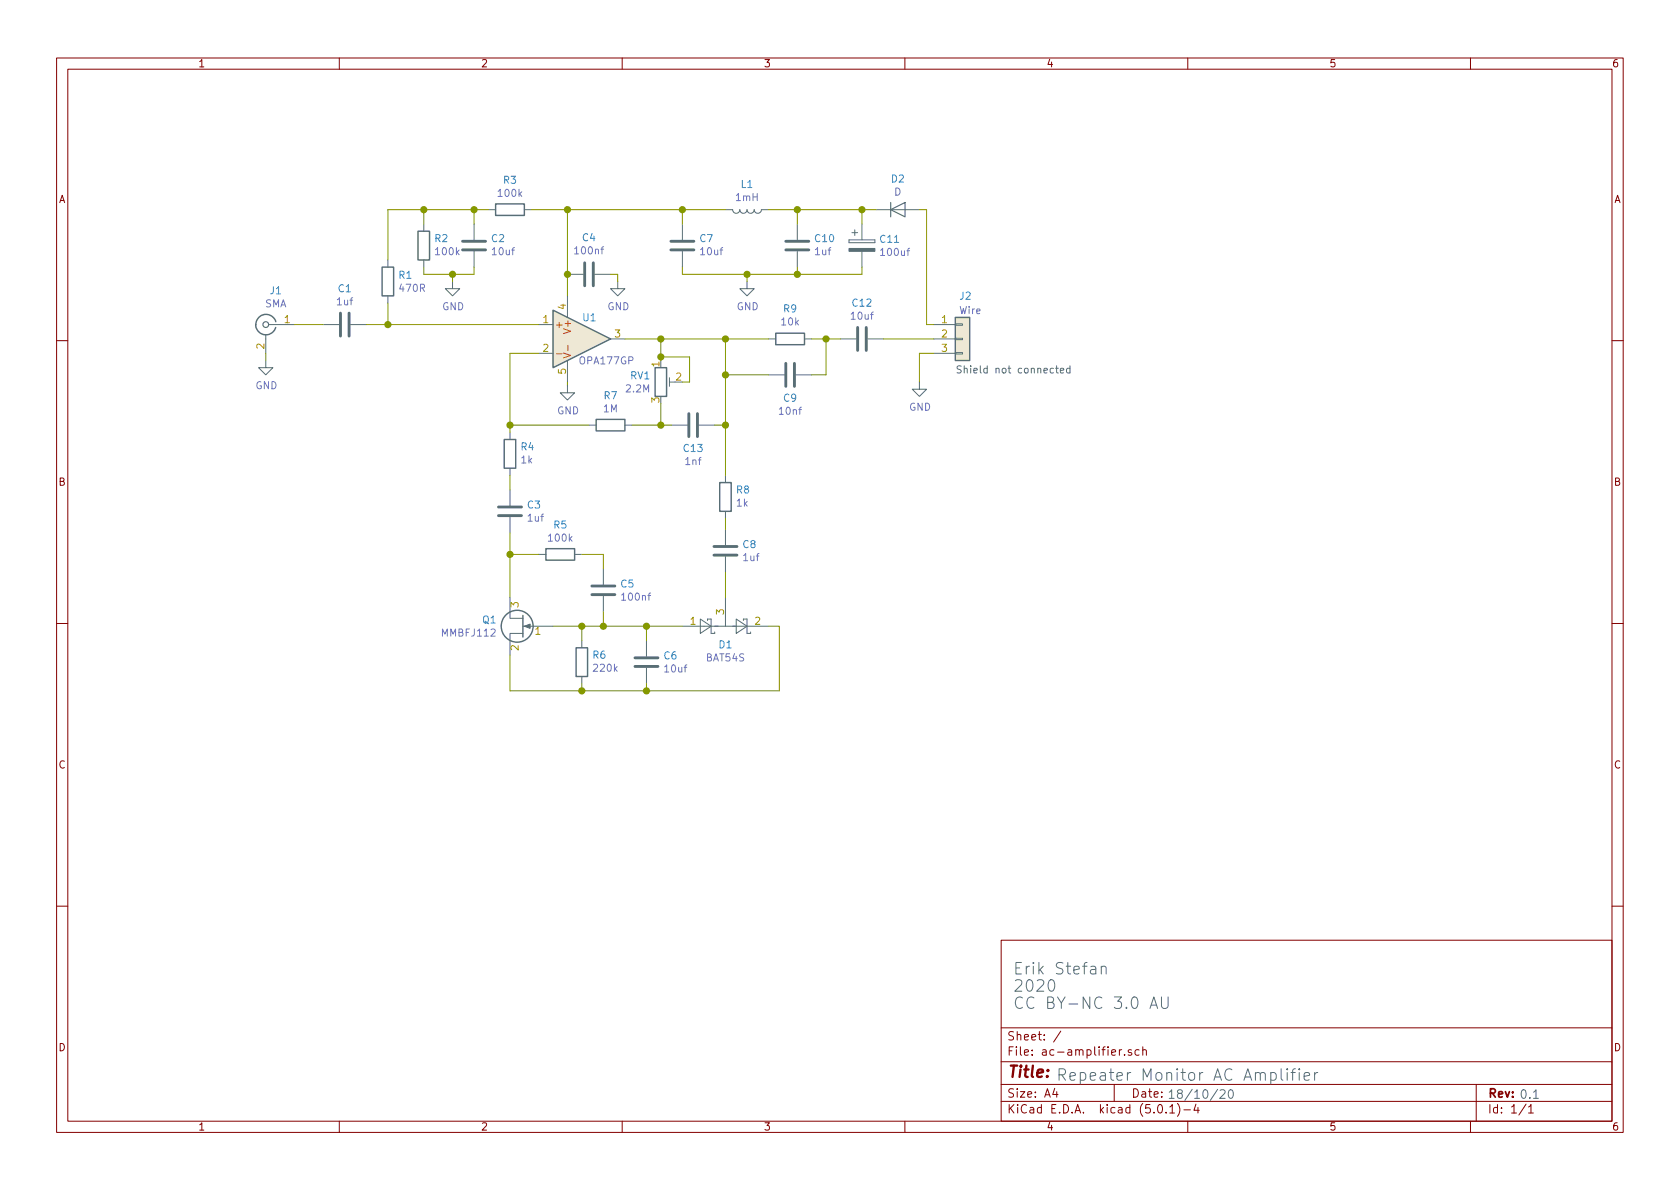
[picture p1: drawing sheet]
EESchema Schematic File Version 4
LIBS:ac-amplifier-cache
EELAYER 26 0
EELAYER END
$Descr A4 11693 8268
encoding utf-8
Sheet 1 1
Title ""
Date ""
Rev ""
Comp ""
Comment1 ""
Comment2 ""
Comment3 ""
Comment4 ""
$EndDescr
$Comp
L Device:R R1
U 1 1
P 2700 1950
F 0 "R1" H 2770 1996 50  0000 L CNN
F 1 "470R" H 2770 1905 50  0000 L CNN
F 2 "" V 2630 1950 50  0001 C CNN
F 3 "~" H 2700 1950 50  0001 C CNN
	1    2700 1950
	1    0    0    -1  
$EndComp
$Comp
L Device:C C3
U 1 1
P 3550 3550
F 0 "C3" H 3665 3596 50  0000 L CNN
F 1 "1uf" H 3665 3505 50  0000 L CNN
F 2 "" H 3588 3400 50  0001 C CNN
F 3 "~" H 3550 3550 50  0001 C CNN
	1    3550 3550
	1    0    0    -1  
$EndComp
$Comp
L Device:CP C11
U 1 1
P 6000 1700
F 0 "C11" H 6118 1746 50  0000 L CNN
F 1 "100uf" H 6118 1655 50  0000 L CNN
F 2 "" H 6038 1550 50  0001 C CNN
F 3 "~" H 6000 1700 50  0001 C CNN
	1    6000 1700
	1    0    0    -1  
$EndComp
$Comp
L Diode:BAT54S D1
U 1 1
P 5050 4350
F 0 "D1" H 5050 4482 50  0000 C CNN
F 1 "BAT54S" H 5050 4573 50  0000 C CNN
F 2 "Package_TO_SOT_SMD:SOT-23" H 5125 4475 50  0001 L CNN
F 3 "https://www.diodes.com/assets/Datasheets/ds11005.pdf" H 4930 4350 50  0001 C CNN
	1    5050 4350
	1    0    0    1   
$EndComp
$Comp
L pspice:OPAMP U1
U 1 1
P 4050 2350
F 0 "U1" H 4050 2500 50  0000 L CNN
F 1 "OPA177GP" H 4025 2200 50  0000 L CNN
F 2 "" H 4050 2350 50  0001 C CNN
F 3 "~" H 4050 2350 50  0001 C CNN
	1    4050 2350
	1    0    0    -1  
$EndComp
$Comp
L Device:R R7
U 1 1
P 4250 2950
F 0 "R7" V 4043 2950 50  0000 C CNN
F 1 "1M" V 4134 2950 50  0000 C CNN
F 2 "" V 4180 2950 50  0001 C CNN
F 3 "~" H 4250 2950 50  0001 C CNN
	1    4250 2950
	0    1    1    0   
$EndComp
$Comp
L Device:R R4
U 1 1
P 3550 3150
F 0 "R4" H 3480 3104 50  0000 R CNN
F 1 "1k" H 3480 3195 50  0000 R CNN
F 2 "" V 3480 3150 50  0001 C CNN
F 3 "~" H 3550 3150 50  0001 C CNN
	1    3550 3150
	-1   0    0    1   
$EndComp
$Comp
L Device:R R5
U 1 1
P 3900 3850
F 0 "R5" V 3693 3850 50  0000 C CNN
F 1 "100k" V 3784 3850 50  0000 C CNN
F 2 "" V 3830 3850 50  0001 C CNN
F 3 "~" H 3900 3850 50  0001 C CNN
	1    3900 3850
	0    1    1    0   
$EndComp
$Comp
L Device:C C5
U 1 1
P 4200 4100
F 0 "C5" H 4315 4146 50  0000 L CNN
F 1 "100nf" H 4315 4055 50  0000 L CNN
F 2 "" H 4238 3950 50  0001 C CNN
F 3 "~" H 4200 4100 50  0001 C CNN
	1    4200 4100
	1    0    0    -1  
$EndComp
$Comp
L Device:R R6
U 1 1
P 4050 4600
F 0 "R6" H 3980 4554 50  0000 R CNN
F 1 "220k" H 3980 4645 50  0000 R CNN
F 2 "" V 3980 4600 50  0001 C CNN
F 3 "~" H 4050 4600 50  0001 C CNN
	1    4050 4600
	-1   0    0    1   
$EndComp
$Comp
L Device:C C6
U 1 1
P 4500 4600
F 0 "C6" H 4615 4646 50  0000 L CNN
F 1 "10uf" H 4615 4555 50  0000 L CNN
F 2 "" H 4538 4450 50  0001 C CNN
F 3 "~" H 4500 4600 50  0001 C CNN
	1    4500 4600
	1    0    0    -1  
$EndComp
$Comp
L Device:R R8
U 1 1
P 5050 3450
F 0 "R8" H 4980 3404 50  0000 R CNN
F 1 "1k" H 4980 3495 50  0000 R CNN
F 2 "" V 4980 3450 50  0001 C CNN
F 3 "~" H 5050 3450 50  0001 C CNN
	1    5050 3450
	-1   0    0    1   
$EndComp
$Comp
L Device:R R9
U 1 1
P 5500 2350
F 0 "R9" V 5707 2350 50  0000 C CNN
F 1 "10k" V 5616 2350 50  0000 C CNN
F 2 "" V 5430 2350 50  0001 C CNN
F 3 "~" H 5500 2350 50  0001 C CNN
	1    5500 2350
	0    -1   -1   0   
$EndComp
$Comp
L Device:C C9
U 1 1
P 5500 2600
F 0 "C9" V 5660 2600 50  0000 C CNN
F 1 "10nf" V 5751 2600 50  0000 C CNN
F 2 "" H 5538 2450 50  0001 C CNN
F 3 "~" H 5500 2600 50  0001 C CNN
	1    5500 2600
	0    1    1    0   
$EndComp
$Comp
L Device:C C12
U 1 1
P 6000 2350
F 0 "C12" V 5748 2350 50  0000 C CNN
F 1 "10uf" V 5839 2350 50  0000 C CNN
F 2 "" H 6038 2200 50  0001 C CNN
F 3 "~" H 6000 2350 50  0001 C CNN
	1    6000 2350
	0    1    1    0   
$EndComp
$Comp
L Connector_Generic:Conn_01x03 J2
U 1 1
P 6700 2350
F 0 "J2" H 6675 2650 50  0000 L CNN
F 1 "Wire" H 6675 2550 50  0000 L CNN
F 2 "" H 6700 2350 50  0001 C CNN
F 3 "~" H 6700 2350 50  0001 C CNN
	1    6700 2350
	1    0    0    -1  
$EndComp
$Comp
L Device:C C1
U 1 1
P 2400 2250
F 0 "C1" V 2148 2250 50  0000 C CNN
F 1 "1uf" V 2239 2250 50  0000 C CNN
F 2 "" H 2438 2100 50  0001 C CNN
F 3 "~" H 2400 2250 50  0001 C CNN
	1    2400 2250
	0    1    1    0   
$EndComp
$Comp
L Device:R R3
U 1 1
P 3550 1450
F 0 "R3" V 3343 1450 50  0000 C CNN
F 1 "100k" V 3434 1450 50  0000 C CNN
F 2 "" V 3480 1450 50  0001 C CNN
F 3 "~" H 3550 1450 50  0001 C CNN
	1    3550 1450
	0    1    1    0   
$EndComp
$Comp
L Device:R R2
U 1 1
P 2950 1700
F 0 "R2" H 2880 1654 50  0000 R CNN
F 1 "100k" H 2880 1745 50  0000 R CNN
F 2 "" V 2880 1700 50  0001 C CNN
F 3 "~" H 2950 1700 50  0001 C CNN
	1    2950 1700
	-1   0    0    1   
$EndComp
$Comp
L Device:C C2
U 1 1
P 3300 1700
F 0 "C2" H 3185 1654 50  0000 R CNN
F 1 "10uf" H 3185 1745 50  0000 R CNN
F 2 "" H 3338 1550 50  0001 C CNN
F 3 "~" H 3300 1700 50  0001 C CNN
	1    3300 1700
	-1   0    0    1   
$EndComp
Wire Wire Line
	2550 2250 2700 2250
Wire Wire Line
	2700 2100 2700 2250
Wire Wire Line
	2700 1800 2700 1450
Wire Wire Line
	3300 1450 3300 1550
Connection ~ 3300 1450
Wire Wire Line
	3300 1450 3400 1450
Wire Wire Line
	3300 1900 3300 1850
$Comp
L power:GND #PWR02
U 1 1
P 3150 1950
F 0 "#PWR02" H 3150 1700 50  0001 C CNN
F 1 "GND" H 3155 1777 50  0000 C CNN
F 2 "" H 3150 1950 50  0001 C CNN
F 3 "" H 3150 1950 50  0001 C CNN
	1    3150 1950
	1    0    0    -1  
$EndComp
Wire Wire Line
	3150 1900 3150 1950
Connection ~ 3150 1900
Wire Wire Line
	3150 1900 3300 1900
Wire Wire Line
	2950 1550 2950 1450
Wire Wire Line
	3700 1450 3950 1450
Connection ~ 3950 1450
Wire Wire Line
	3950 1450 4750 1450
Wire Wire Line
	4350 2350 4600 2350
Connection ~ 5050 2350
Wire Wire Line
	5050 2350 5350 2350
Wire Wire Line
	5050 2600 5350 2600
Connection ~ 5050 2600
Wire Wire Line
	5050 2600 5050 2350
Wire Wire Line
	5650 2600 5750 2600
Wire Wire Line
	5750 2600 5750 2350
Wire Wire Line
	5750 2350 5650 2350
Wire Wire Line
	5850 2350 5750 2350
Connection ~ 5750 2350
Wire Wire Line
	5050 3300 5050 2950
$Comp
L Device:C C8
U 1 1
P 5050 3825
F 0 "C8" H 5165 3871 50  0000 L CNN
F 1 "1uf" H 5165 3780 50  0000 L CNN
F 2 "" H 5088 3675 50  0001 C CNN
F 3 "~" H 5050 3825 50  0001 C CNN
	1    5050 3825
	1    0    0    -1  
$EndComp
Wire Wire Line
	5050 3600 5050 3675
Wire Wire Line
	5050 3975 5050 4150
Wire Wire Line
	5350 4350 5425 4350
Wire Wire Line
	5425 4350 5425 4800
Wire Wire Line
	5425 4800 4500 4800
Wire Wire Line
	3550 4800 3550 4550
Wire Wire Line
	4050 4750 4050 4800
Connection ~ 4050 4800
Wire Wire Line
	4050 4800 3550 4800
Wire Wire Line
	4500 4750 4500 4800
Connection ~ 4500 4800
Wire Wire Line
	4500 4800 4050 4800
Wire Wire Line
	3850 4350 4050 4350
Wire Wire Line
	4500 4450 4500 4350
Connection ~ 4500 4350
Wire Wire Line
	4500 4350 4750 4350
Wire Wire Line
	4050 4450 4050 4350
Connection ~ 4050 4350
Wire Wire Line
	4050 4350 4200 4350
Wire Wire Line
	4200 4350 4200 4250
Connection ~ 4200 4350
Wire Wire Line
	4200 4350 4500 4350
Wire Wire Line
	4200 3950 4200 3850
Wire Wire Line
	4200 3850 4050 3850
Wire Wire Line
	3750 3850 3550 3850
Wire Wire Line
	3550 3850 3550 4150
Wire Wire Line
	3550 3850 3550 3700
Connection ~ 3550 3850
Wire Wire Line
	3550 3400 3550 3300
Wire Wire Line
	3550 3000 3550 2950
Wire Wire Line
	3550 2450 3750 2450
Wire Wire Line
	3950 2650 3950 2675
$Comp
L power:GND #PWR03
U 1 1
P 3950 2675
F 0 "#PWR03" H 3950 2425 50  0001 C CNN
F 1 "GND" H 3955 2502 50  0000 C CNN
F 2 "" H 3950 2675 50  0001 C CNN
F 3 "" H 3950 2675 50  0001 C CNN
	1    3950 2675
	1    0    0    -1  
$EndComp
Wire Wire Line
	4100 2950 3550 2950
Connection ~ 3550 2950
Wire Wire Line
	3550 2950 3550 2450
$Comp
L Device:R_POT_TRIM RV1
U 1 1
P 4600 2650
F 0 "RV1" H 4530 2696 50  0000 R CNN
F 1 "2.2M" H 4530 2605 50  0000 R CNN
F 2 "" H 4600 2650 50  0001 C CNN
F 3 "~" H 4600 2650 50  0001 C CNN
	1    4600 2650
	1    0    0    -1  
$EndComp
Wire Wire Line
	4600 2350 4600 2475
Connection ~ 4600 2350
Wire Wire Line
	4600 2350 5050 2350
Wire Wire Line
	4750 2650 4800 2650
Wire Wire Line
	4600 2950 4400 2950
$Comp
L Device:D D2
U 1 1
P 6250 1450
F 0 "D2" H 6250 1666 50  0000 C CNN
F 1 "D" H 6250 1575 50  0000 C CNN
F 2 "" H 6250 1450 50  0001 C CNN
F 3 "~" H 6250 1450 50  0001 C CNN
	1    6250 1450
	1    0    0    -1  
$EndComp
$Comp
L Device:C C4
U 1 1
P 4100 1900
F 0 "C4" V 4352 1900 50  0000 C CNN
F 1 "100nf" V 4261 1900 50  0000 C CNN
F 2 "" H 4138 1750 50  0001 C CNN
F 3 "~" H 4100 1900 50  0001 C CNN
	1    4100 1900
	0    -1   -1   0   
$EndComp
$Comp
L power:GND #PWR04
U 1 1
P 4300 1950
F 0 "#PWR04" H 4300 1700 50  0001 C CNN
F 1 "GND" H 4305 1777 50  0000 C CNN
F 2 "" H 4300 1950 50  0001 C CNN
F 3 "" H 4300 1950 50  0001 C CNN
	1    4300 1950
	1    0    0    -1  
$EndComp
Wire Wire Line
	3950 1450 3950 1900
Connection ~ 3950 1900
Wire Wire Line
	3950 1900 3950 2050
Wire Wire Line
	4250 1900 4300 1900
Wire Wire Line
	4300 1900 4300 1950
$Comp
L Device:C C7
U 1 1
P 4750 1700
F 0 "C7" H 4635 1654 50  0000 R CNN
F 1 "10uf" H 4635 1745 50  0000 R CNN
F 2 "" H 4788 1550 50  0001 C CNN
F 3 "~" H 4750 1700 50  0001 C CNN
	1    4750 1700
	-1   0    0    1   
$EndComp
$Comp
L power:GND #PWR05
U 1 1
P 5200 1950
F 0 "#PWR05" H 5200 1700 50  0001 C CNN
F 1 "GND" H 5205 1777 50  0000 C CNN
F 2 "" H 5200 1950 50  0001 C CNN
F 3 "" H 5200 1950 50  0001 C CNN
	1    5200 1950
	1    0    0    -1  
$EndComp
$Comp
L Device:C C10
U 1 1
P 5550 1700
F 0 "C10" H 5435 1654 50  0000 R CNN
F 1 "1uf" H 5435 1745 50  0000 R CNN
F 2 "" H 5588 1550 50  0001 C CNN
F 3 "~" H 5550 1700 50  0001 C CNN
	1    5550 1700
	-1   0    0    1   
$EndComp
Wire Wire Line
	4750 1450 4750 1550
Connection ~ 4750 1450
Wire Wire Line
	5550 1450 5550 1550
Connection ~ 5550 1450
Wire Wire Line
	4750 1850 4750 1900
Wire Wire Line
	4750 1900 5200 1900
Connection ~ 5200 1900
Wire Wire Line
	5200 1900 5200 1950
Wire Wire Line
	5550 1850 5550 1900
Wire Wire Line
	5550 1900 5200 1900
Connection ~ 5550 1900
Wire Wire Line
	6500 2350 6150 2350
Wire Wire Line
	6500 2250 6450 2250
Wire Wire Line
	6450 2250 6450 1450
Wire Wire Line
	6450 1450 6400 1450
$Comp
L power:GND #PWR06
U 1 1
P 6400 2650
F 0 "#PWR06" H 6400 2400 50  0001 C CNN
F 1 "GND" H 6405 2477 50  0000 C CNN
F 2 "" H 6400 2650 50  0001 C CNN
F 3 "" H 6400 2650 50  0001 C CNN
	1    6400 2650
	1    0    0    -1  
$EndComp
Wire Wire Line
	6500 2450 6400 2450
$Comp
L Connector:Conn_Coaxial J1
U 1 1
P 1850 2250
F 0 "J1" H 1780 2488 50  0000 C CNN
F 1 "SMA" H 1780 2397 50  0000 C CNN
F 2 "" H 1850 2250 50  0001 C CNN
F 3 " ~" H 1850 2250 50  0001 C CNN
	1    1850 2250
	-1   0    0    -1  
$EndComp
Wire Wire Line
	2050 2250 2250 2250
$Comp
L power:GND #PWR01
U 1 1
P 1850 2500
F 0 "#PWR01" H 1850 2250 50  0001 C CNN
F 1 "GND" H 1855 2327 50  0000 C CNN
F 2 "" H 1850 2500 50  0001 C CNN
F 3 "" H 1850 2500 50  0001 C CNN
	1    1850 2500
	1    0    0    -1  
$EndComp
Wire Wire Line
	1850 2450 1850 2500
Wire Wire Line
	5550 1450 6000 1450
Connection ~ 6000 1450
Wire Wire Line
	6000 1450 6100 1450
Wire Wire Line
	6000 1450 6000 1550
Wire Wire Line
	6000 1900 6000 1850
Wire Wire Line
	5550 1900 6000 1900
Connection ~ 2700 2250
Wire Wire Line
	2700 2250 3750 2250
Connection ~ 2950 1450
Wire Wire Line
	2950 1450 3300 1450
Wire Wire Line
	2950 1850 2950 1900
Wire Wire Line
	2950 1900 3150 1900
Wire Wire Line
	2700 1450 2950 1450
Text Notes 10575 7650 0    60   ~ 0
0.1
Text Notes 7350 7525 0    80   ~ 0
Repeater Monitor AC Amplifier
Text Notes 7050 7025 0    80   ~ 0
Erik Stefan\n2020\nCC BY-NC 3.0 AU
Text Notes 8125 7650 0    60   ~ 0
18/10/20
$Comp
L Device:L L1
U 1 1
P 5200 1450
F 0 "L1" V 5022 1450 50  0000 C CNN
F 1 "1mH" V 5113 1450 50  0000 C CNN
F 2 "" H 5200 1450 50  0001 C CNN
F 3 "~" H 5200 1450 50  0001 C CNN
	1    5200 1450
	0    1    1    0   
$EndComp
Wire Wire Line
	4750 1450 5050 1450
Wire Wire Line
	5350 1450 5550 1450
$Comp
L Device:C C13
U 1 1
P 4825 2950
F 0 "C13" V 4985 2950 50  0000 C CNN
F 1 "1nf" V 5076 2950 50  0000 C CNN
F 2 "" H 4863 2800 50  0001 C CNN
F 3 "~" H 4825 2950 50  0001 C CNN
	1    4825 2950
	0    1    1    0   
$EndComp
Wire Wire Line
	5050 2950 4975 2950
Connection ~ 5050 2950
Wire Wire Line
	5050 2950 5050 2600
Wire Wire Line
	4675 2950 4600 2950
Connection ~ 4600 2950
Wire Wire Line
	4600 2800 4600 2950
Wire Wire Line
	4800 2650 4800 2475
Wire Wire Line
	4800 2475 4600 2475
Connection ~ 4600 2475
Wire Wire Line
	4600 2475 4600 2500
$Comp
L Device:Q_NJFET_GSD Q1
U 1 1
P 3650 4350
F 0 "Q1" H 3840 4396 50  0000 L CNN
F 1 "MMBFJ112" H 3840 4305 50  0000 L CNN
F 2 "" H 3850 4450 50  0001 C CNN
F 3 "~" H 3650 4350 50  0001 C CNN
	1    3650 4350
	-1   0    0    -1  
$EndComp
Wire Wire Line
	6400 2450 6400 2650
Text Notes 6650 2600 0    50   ~ 0
Shield not connected
$EndSCHEMATC
